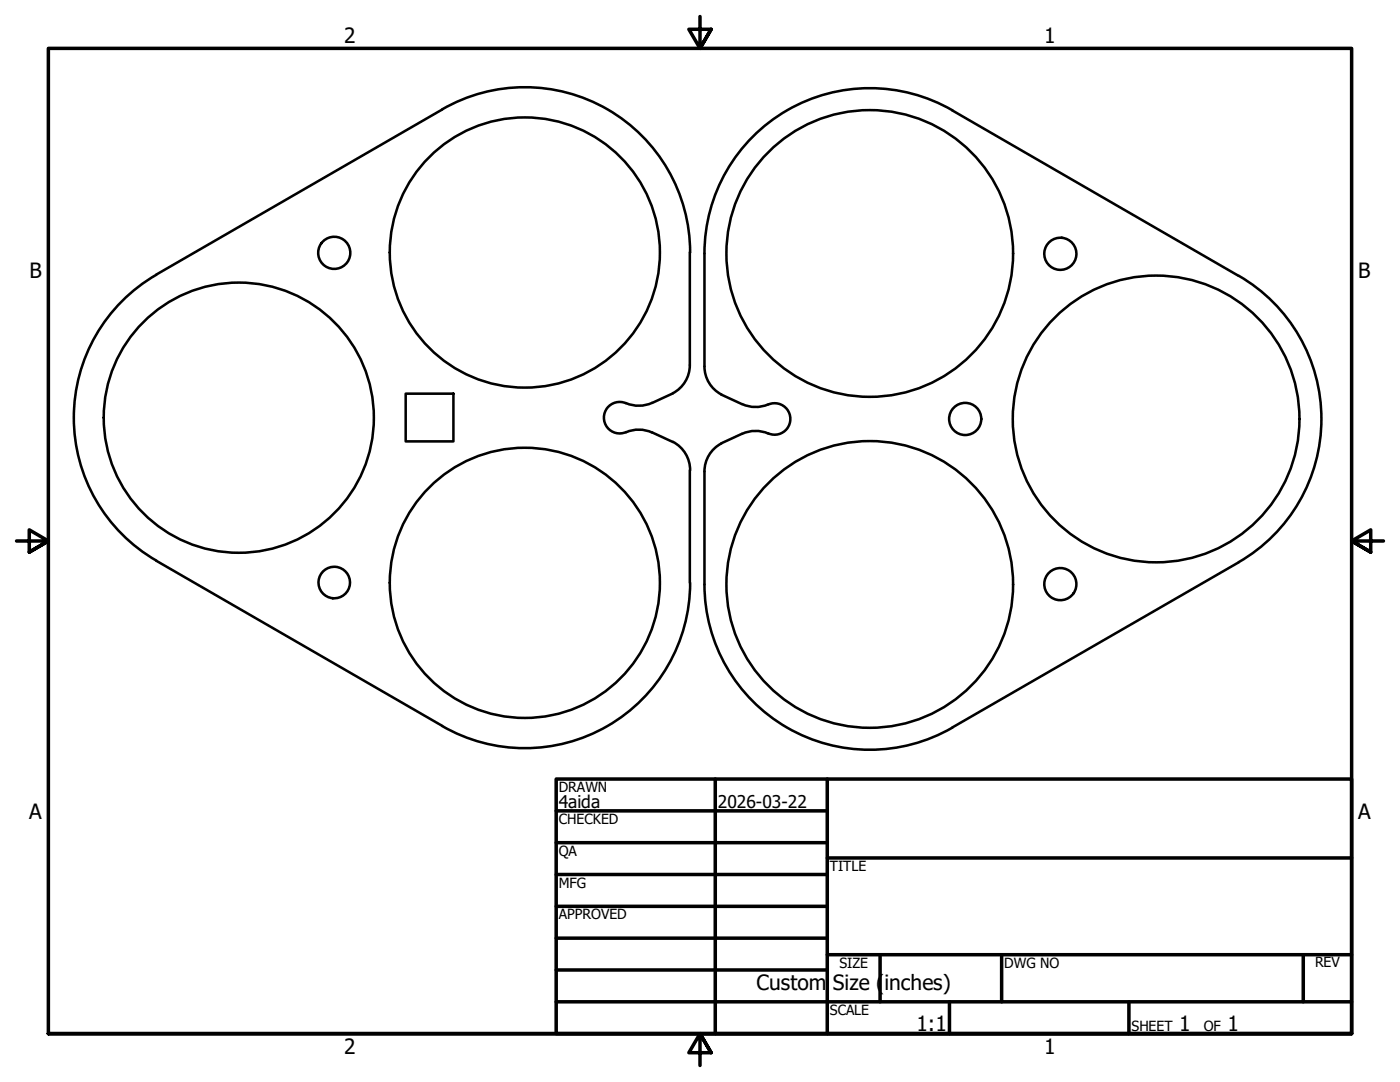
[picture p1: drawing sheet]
<svg xmlns="http://www.w3.org/2000/svg" width="279mm" height="216mm" viewBox="0 0 279 216" stroke-linecap="round" stroke-linejoin="round" font-family="sans-serif">
<!-- layer: Visible (ANSI) -->
<g fill="none" stroke="#000" stroke-width=".51">
<path d="M88.3 21.8a33 33 0 0 1 49.4 28.6M88.3 21.8l-57.1 33M190.1 22l57.1 33a33 33 0 0 1 0 57.2M190.1 22a33 33 0 0 0-49.5 28.6v22.5M31.2 54.8a32.9 32.9 0 0 0 0 57.1M137.7 50.4v22.5a6.3 6.3 0 0 1-3.4 5.6M81 78.5h9.5v9.6h-9.5zM134.3 78.5l-4.1 1.9M140.6 73.1a6.3 6.3 0 0 0 3.4 5.6M144 78.7l4.1 1.9M124.9 80.5a3.1 3.1 0 0 0-4.4 2.8 3.1 3.1 0 0 0 4.4 2.9M124.9 86.3a6.4 6.4 0 0 1 5.2 0"/>
<path d="M130.1 80.4a6.4 6.4 0 0 1-5.2 0M130.2 86.3l4.1 1.9M134.3 88.2a6.4 6.4 0 0 1 3.4 5.6M137.7 93.9v22.4M144 88.5a6.3 6.3 0 0 0-3.4 5.6v22.5a33 33 0 0 0 49.5 28.6M148.1 86.6l-4.1 1.9M148.1 80.6a6.3 6.3 0 0 0 5.2 .1M153.3 86.5a6.4 6.4 0 0 0-5.2 .1M153.3 80.7a3.1 3.1 0 0 1 4.4 2.9 3.1 3.1 0 0 1-4.4 2.9M31.2 111.9l57.1 32.9M137.7 116.3a33 33 0 0 1-49.5 28.6M247.2 112.2l-57.1 33"/>
<circle cx="66.7" cy="50.5" r="3.2"/>
<circle cx="104.7" cy="50.4" r="27"/>
<circle cx="173.6" cy="50.6" r="28.6"/>
<circle cx="211.6" cy="50.6" r="3.2"/>
<circle cx="47.7" cy="83.3" r="27"/>
<circle cx="192.6" cy="83.6" r="3.2"/>
<circle cx="230.7" cy="83.6" r="28.6"/>
<circle cx="66.7" cy="116.2" r="3.1"/>
<circle cx="104.7" cy="116.3" r="27"/>
<circle cx="173.6" cy="116.6" r="28.6"/>
<circle cx="211.6" cy="116.6" r="3.2"/>
</g>
<!-- layer: Border (ANSI) -->
<g fill="none" stroke="#000" stroke-width=".7">
<path d="M139.7 3.3v6.4l-2.2-3.9h4.4l-2.2 3.9 2.2-3.9M3.3 107.9h6.4l-3.9-2.2v4.5l3.9-2.3-3.9 2.3M276.1 107.9h-6.4l3.9-2.2v4.5l-3.9-2.3 3.9 2.3M111 155.4h158.7v50.8h-158.7zM142.7 155.4v50.8M165.1 155.4v50.8M111 161.8h54.1M111 168.1h54.1M111 174.5h54.1M165.1 171.2h104.6M111 180.8h54.1M111 187.2h54.1"/>
<path d="M111 193.5h54.1M111 199.9h158.7M165.1 190.5h104.6M175.6 190.5v9.4M189.5 199.9v6.3M199.9 190.5v9.4M225.3 199.9v6.3M260.1 190.5v9.4M9.7 206.2v-196.5h260v196.5h-260h260M141.9 210.1l-2.2-3.9 2.2 3.9h-4.4l2.2-3.9v6.4"/>
</g>
<g font-size="4.2">
<text x="68.7" y="8.6">2</text>
<text x="208.4" y="8.6">1</text>
<text x="5.9" y="55.5">B</text>
<text x="271.1" y="55.5">B</text>
<text x="5.8" y="163.4">A</text>
<text x="271" y="163.4">A</text>
<text x="151" y="197.6">Custom</text>
<text x="166.2" y="197.6">Size (</text>
<text x="176.5" y="197.6">inches)</text>
<text x="182.9" y="205.7">1:1</text>
<text x="235.3" y="205.7">1</text>
<text x="245" y="205.7">1</text>
<text x="68.7" y="210.3">2</text>
<text x="208.4" y="210.3">1</text>
</g>
<g font-size="3.5">
<text x="111.5" y="161.2">4aida</text>
<text x="143.3" y="161.2">2026-03-22</text>
</g>
<g font-size="2.8">
<text x="111.5" y="158">DRAWN</text>
<text x="111.5" y="164.4">CHECKED</text>
<text x="111.5" y="170.8">QA</text>
<text x="165.6" y="173.7">TITLE</text>
<text x="111.5" y="177.1">MFG</text>
<text x="111.5" y="183.5">APPROVED</text>
<text x="167.5" y="193.1">SIZE</text>
<text x="200.4" y="193.1">DWG NO</text>
<text x="262.4" y="193">REV</text>
<text x="165.6" y="202.5">SCALE</text>
<text x="225.8" y="205.7">SHEET</text>
<text x="240.2" y="205.7">OF</text>
</g>
</svg>
